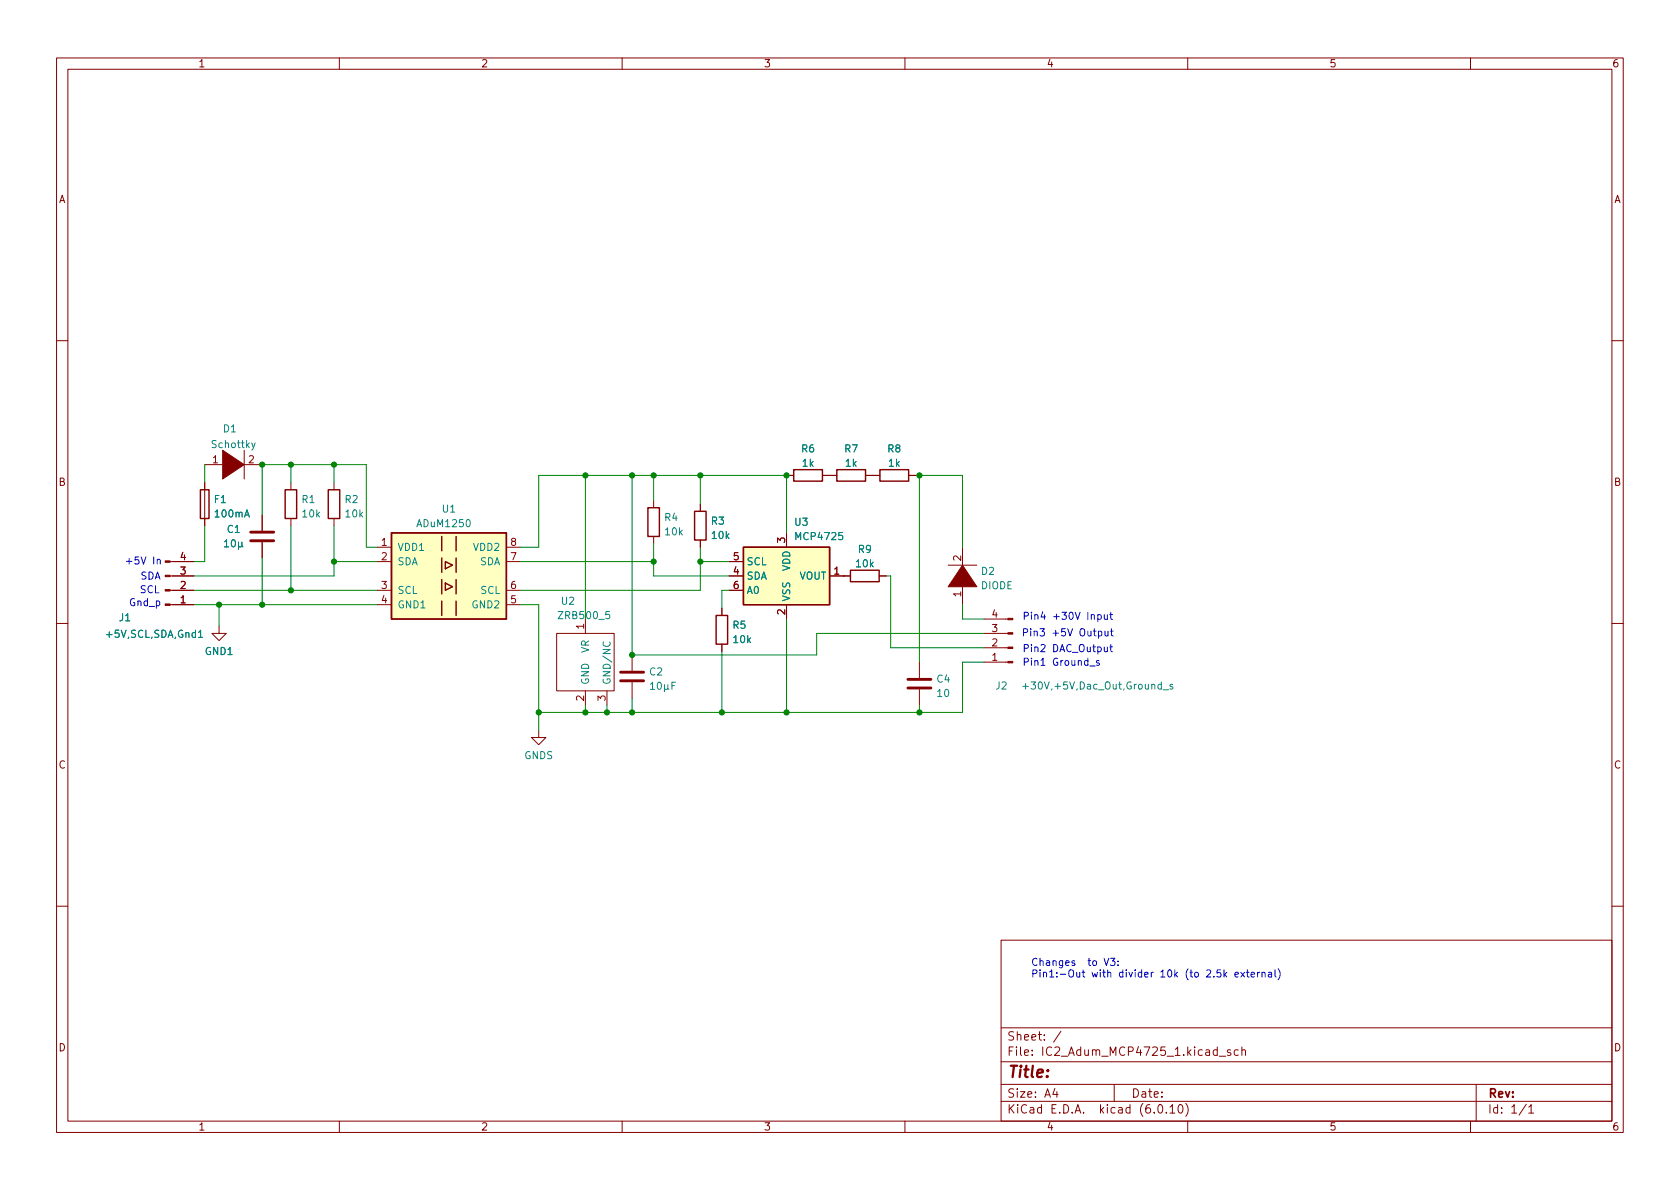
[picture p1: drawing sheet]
<svg xmlns="http://www.w3.org/2000/svg" width="297mm" height="210mm" viewBox="0 0 297 210" stroke-linecap="round" stroke-linejoin="round" font-family="sans-serif">
<g fill="none" stroke="#840000" stroke-width=".18">
<path d="M10 10.2h277v190.1h-277zM12 12.2h273v186.1h-273zM60 10.2v2M110 10.2v2M160 10.2v2M210 10.2v2M260 10.2v2M10 60.2h2M43.2 79.6v5.1M285 60.2h2M30.1 99.3h4.2M36.2 82.2h3.8"/>
<path d="M36.2 85.3v7.7M42.5 82.2h3.9M46.4 91.1v2.7M46.4 95.9v2.8M51.4 85.3v1.3M51.4 91.7v1.3M59.1 85.3v1.3M59.1 91.7v1.3M66.7 99.3h2.5M66.7 96.8h2.5M89.5 99.3h2.6M89.5 96.8h2.6"/>
<path d="M115.6 88.5v1.3M115.6 94.9v1.2M123.8 89.1v1.3M123.8 95.5v1.3M128.9 99.3h2.5M139.1 84.1h1.2M139.1 94.2v2.6M145.4 84.1h2.6M153 84.1h2.6M160.7 84.1h1.2M167.6 99.9h5.1M170.2 96.8v3.8"/>
<path d="M10 110.2h2M30.1 101.8h4.2M30.1 104.4h4.2M30.1 106.9h4.2M38.7 110.7v1.3h1.3l-1.3 1.3-1.2-1.3h1.2M66.7 104.4h2.5M66.7 106.9h2.5M89.5 104.4h2.6M89.5 106.9h2.6M98.4 112h10.2v10.2h-10.2zM103.5 109.5v2.5M111.8 115.8v2.8"/>
<path d="M127.6 107.6v1.2M127.6 113.9v1.3M128.9 101.8h2.5M128.9 104.4h2.5M139.1 106.9v2.6M146.7 101.8h3.7M155.4 101.8h1.3M162.6 117.1v2.8M170.2 103.1v3.8M174 109.5h4.2M174 112h4.2M174 114.5h4.2"/>
<path d="M174 117.1h4.2M285 110.2h2M95.2 129.2v1.2h1.3l-1.3 1.3-1.2-1.3h1.2M103.5 122.2v2.5M107.3 122.2v2.5M108.6 122.2h.1M111.8 120.6v2.8M162.6 121.9v2.8M10 160.2h2M177 166.3h108v32h-108zM285 160.2h2M60 198.3v2"/>
<path d="M110 198.3v2M160 198.3v2M177 194.8h108M177 191.8h108M177 187.8h108M177 181.8h108M186.5 192.5l-.4 1h1M186.9 193v1M187.6 182.4l-1.3 1.9M197 191.8v3M204.9 195.4l.2-.1a.81 .81 0 0 1 .6 .7 .81 .81 0 0 1-.3 .8h-.2a.81 .81 0 0 1-.6-.6 .81 .81 0 0 1 .3-.8zM206.2 196.7v.1"/>
<path d="M206.9 195.8l.4-.5v1.5M206.9 196.8h.8M208.5 195.4l.1-.1a.81 .81 0 0 1 .6 .7 .81 .81 0 0 1-.3 .8h-.1a.81 .81 0 0 1-.6-.6 .81 .81 0 0 1 .3-.8zM209.6 195.1a1.72 1.72 0 0 1 0 2.3M210 198.3v2M215.6 186.8h1.1M217.6 185.7l-.4-.1-.2 .2 .1 .3 .5 .1v.4h-.6M218.9 185.7l-.4-.1-.3 .3v.4l.2 .3h.5M219.6 185.8l.2-.2 .3 .1 .1 .9M219.6 185.1v1.5M260 198.3v2M261 191.8v6.5"/>
<path d="M269.9 195.3l-1.3 1.9M270.3 195.8l.4-.5v1.5M270.3 196.8h.9"/>
</g>
<path d="M44.3 95.6h4.1M44.3 94.1h4.1M109.7 118.9h4.1M109.7 120.4h4.1M160.5 121.7h4.1M160.5 120.1h4.1" fill="none" stroke="#840000" stroke-width=".51"/>
<g fill="none" stroke="#008484" stroke-width=".18">
<path d="M45.1 78.3l-.4 1.2-.2 .1M39.7 95.8l.4-.4v1.3M39.7 96.7h.7M41 95.6l.2-.2a.68 .68 0 0 1 .4 .7 .68 .68 0 0 1-.4 .6l-.2-.1-.1-.4zM42.2 95.9v1.2M42.8 96.5l.2 .2M42.8 95.9l-.1 .7-.3 .1-.2-.2M35.1 111.8l.4-.4v1.3M35.1 112.7h.7M106.7 113.5a.6 .6 0 0 0 .5 .9 .6 .6 0 0 0 .7-.6l-.1-.3M115 121l.4-.4v1.3M115 121.9h.7"/>
<path d="M116.3 120.8l.2-.2a.68 .68 0 0 1 .5 .7 .68 .68 0 0 1-.5 .6l-.2-.1-.1-.4zM117.5 121.1v1.2M118.1 121.7l.2 .2M118.1 121.1l-.1 .7-.3 .1-.2-.2M118.8 121.2h.4M119.4 120.6h-.6v1.3M180.8 121.4h1M205.6 122h1M207.3 121.1l-.3-.1-.1 .2v.2l.4 .1v.3h-.4"/>
</g>
<g fill="#840000" stroke="#840000" stroke-width=".18">
<path d="M39.4 79.6l3.8 2.6-3.8 2.5z"/>
<path d="M29.2 99.2h.9v.2h-.9z"/>
<path d="M29.2 101.7h.9v.3h-.9z"/>
<path d="M29.2 104.3h.9v.2h-.9z"/>
<path d="M29.2 106.8h.9v.3h-.9z"/>
<path d="M170.2 99.9l2.5 3.9h-5.1z"/>
<path d="M178.2 109.3h.9v.3h-.9z"/>
<path d="M178.2 111.9h.9v.2h-.9z"/>
<path d="M178.2 114.4h.9v.3h-.9z"/>
<path d="M178.2 117h.9v.2h-.9z"/>
</g>
<g fill="none" stroke="#840000" stroke-width=".25">
<path d="M35.4 86.6h1.6v5.1h-1.6zM50.4 86.6h2.1v5.1h-2.1zM58 86.6h2.1v5.1h-2.1zM69.2 94.2h20.3v15.3h-20.3zM78.1 94.9v2.5M78.1 98.7v2.5M78.7 99.3l1.3 .6-1.3 .7zM80.6 94.9v2.5M80.6 98.7v2.5M114.6 89.8h2v5.1h-2zM122.8 90.4h2v5.1h-2zM131.4 96.8h15.3v10.1h-15.3z"/>
<path d="M140.3 83.1h5.1v2h-5.1zM148 83.1h5v2h-5zM155.6 83.1h5.1v2h-5.1zM78.1 102.5v2.5M78.1 106.3v2.5M78.7 103.1l1.3 .7-1.3 .6zM80.6 102.5v2.5M80.6 106.3v2.5M126.6 108.8h2.1v5.1h-2.1zM150.4 100.8h5v2.1h-5z"/>
</g>
<g fill="#ffffc2" stroke="#ffffc2" stroke-width=".18">
<path d="M131.4 96.8h15.3v10.1h-15.3z"/>
<path d="M69.2 94.2h20.3v15.3h-20.3z"/>
</g>
<g fill="none" stroke="#0000c2" stroke-width=".18">
<path d="M27.8 99l.2-.1 .3 .1v.7M27.8 98.9v.8M192.7 117.8h.9M194.1 108.7h.4l.2 .2-.1 .6h-.5M194.1 108.7v1.3M194.2 111.7l.4-.1 .2 .2-.1 .6h-.5M194.2 111.6v1.3M194.3 116.9l-.3-.1-.1 .2v.2l.4 .1v.3h-.4M195.3 114.4v.8h.3l.2-.1M195.3 108.7v.8h.3l.2-.1M195.4 111.6v.8h.3l.2-.1M195.8 108.7v.8"/>
<path d="M195.8 114.4v.8M195.9 111.6v.8M196.2 114.4h.5M196.2 108.7h.5M196.3 111.6h.5M196.4 114v1.1l.3 .1M196.4 108.3v1l.3 .2M196.5 111.2v1.1l.3 .1M195.2 169.5l.4 1.2 .4-1.2M196.4 169.5h.7l-.4 .4 .4 .2v.5l-.2 .1-.5-.1M197.7 170.6v.1M197.7 169.9v.2"/>
<path d="M216.6 172.3l.3 .5M216.9 171.9l-.5 .5M218.4 172.4l.6-.2-.1-.2-.4-.1-.1 .2v.6h.5M219.4 171.9l.7 .9M220.1 171.9l-.7 .9M220.4 171.9h.4M220.5 171.5v1.1l.3 .2M221.2 172.4l.6-.2v-.2l-.4-.1-.2 .2 .1 .6h.5M222.4 171.9v.9M222.7 171.9l-.3 .3M223.1 172l.2-.1 .3 .1 .1 .8M223.1 171.9v.9"/>
<path d="M224.3 172h.5v.8M224.8 172.2l-.4 .1-.2 .2 .2 .3 .4-.1M225.4 171.5v1.1l.2 .2M226 171.3a1.46 1.46 0 0 1 0 2"/>
</g>
<g fill="none" stroke="#008400" stroke-width=".18">
<path d="M36.2 82.2v3.1M36.2 93v6.3h-1.9M46.4 91.1v-8.9h18.4v14.6h1.9M46.4 98.7v8.2M51.4 82.2v3.1M51.4 93v11.4M59.1 82.2v3.1M59.1 93v8.8h-24.8M59.1 99.3h7.6M92.1 99.3h23.5M103.5 84.1v25.4M111.8 84.1v31.7"/>
<path d="M115.6 96.1v5.7h13.3M115.6 84.1v4.4M123.8 99.3h5.1M123.8 84.1v5M123.8 96.8v7.6h-31.7M139.1 94.2v-10.1h-43.9v12.7h-3.1M161.9 84.1h8.3v12.7M162.6 84.1v33M34.3 106.9h32.4M34.3 104.4h32.4M38.7 106.9v3.8M92.1 106.9h3.1v22.3"/>
<path d="M127.6 115.2v10.8M128.9 104.4h-1.3v3.2M139.1 109.5v16.5M149.1 101.8h.1M156.7 101.8h.8v12.7h16.5M170.2 106.9v2.6h3.8M174 117.1h-3.8v8.9h-75M174 112h-29.6v3.8h-32.8M103.5 124.7v1.3M107.3 124.7v1.3M111.8 123.4v2.6M162.6 124.7v1.3"/>
</g>
<g fill="#008400" stroke="#008400" stroke-width=".18">
<circle cx="51.4" cy="82.2" r=".46"/>
<circle cx="46.4" cy="82.2" r=".46"/>
<circle cx="51.4" cy="104.4" r=".46"/>
<circle cx="46.4" cy="106.9" r=".46"/>
<circle cx="59.1" cy="82.2" r=".46"/>
<circle cx="38.7" cy="106.9" r=".46"/>
<circle cx="123.8" cy="84.1" r=".46"/>
<circle cx="139.1" cy="84.1" r=".46"/>
<circle cx="127.6" cy="126" r=".46"/>
<circle cx="139.1" cy="126" r=".46"/>
<circle cx="123.8" cy="99.3" r=".46"/>
<circle cx="111.8" cy="115.8" r=".46"/>
<circle cx="111.8" cy="126" r=".46"/>
<circle cx="115.6" cy="84.1" r=".46"/>
<circle cx="111.8" cy="84.1" r=".46"/>
<circle cx="103.5" cy="84.1" r=".46"/>
<circle cx="95.2" cy="126" r=".46"/>
<circle cx="59.1" cy="99.3" r=".46"/>
<circle cx="103.5" cy="126" r=".46"/>
<circle cx="107.3" cy="126" r=".46"/>
<circle cx="115.6" cy="99.3" r=".46"/>
<circle cx="162.6" cy="126" r=".46"/>
<circle cx="162.6" cy="84.1" r=".46"/>
</g>
<text font-size="2.8" fill="#840000" x="178" y="190.6">Title:</text>
<g font-size="2.1" fill="#840000">
<text x="178" y="184">Sheet: /</text>
<text x="178" y="186.7">File: IC2_Adum_MCP4725_1.kicad_sch</text>
<text x="178" y="196.9">KiCad E.D.A. kicad (6.0.10)</text>
<text x="178" y="194.1">Size: A4</text>
<text x="200" y="194.1">Date:</text>
<text x="263" y="194.1">Rev:</text>
<text x="263" y="196.9">Id: 1/1</text>
</g>
<g font-size="1.8" fill="#840000">
<text x="35" y="11.9">1</text>
<text x="85" y="11.9">2</text>
<text x="135" y="11.9">3</text>
<text x="185" y="11.9">4</text>
<text x="235" y="11.9">5</text>
<text x="285" y="11.9">6</text>
<text x="10.3" y="35.9">A</text>
<text x="285.3" y="35.9">A</text>
<text x="37.6" y="81.9">1</text>
<text x="44" y="81.9">2</text>
<text x="10.3" y="85.9">B</text>
<text x="285.3" y="85.9">B</text>
<text x="138.8" y="96" transform="rotate(-90 138.8 96)">3</text>
<text x="31.9" y="101.6">3</text>
<text x="31.9" y="99.1">4</text>
<text x="67.5" y="96.5">1</text>
<text x="67.5" y="99.1">2</text>
<text x="90.3" y="99.1">7</text>
<text x="90.3" y="96.5">8</text>
<text x="129.7" y="101.6">4</text>
<text x="129.7" y="99.1">5</text>
<text x="147.5" y="101.6">1</text>
<text x="169.9" y="99.2" transform="rotate(-90 169.9 99.2)">2</text>
<text x="31.9" y="106.7">1</text>
<text x="31.9" y="104.1">2</text>
<text x="67.5" y="104.1">3</text>
<text x="67.5" y="106.7">4</text>
<text x="90.3" y="106.7">5</text>
<text x="90.3" y="104.1">6</text>
<text x="129.7" y="104.1">6</text>
<text x="169.9" y="105.5" transform="rotate(-90 169.9 105.5)">1</text>
<text x="103.3" y="111.2" transform="rotate(-90 103.3 111.2)">1</text>
<text x="138.8" y="108.7" transform="rotate(-90 138.8 108.7)">2</text>
<text x="175.4" y="111.8">3</text>
<text x="175.4" y="109.2">4</text>
<text x="175.4" y="116.8">1</text>
<text x="175.4" y="114.3">2</text>
<text x="103.3" y="123.9" transform="rotate(-90 103.3 123.9)">2</text>
<text x="107.1" y="123.9" transform="rotate(-90 107.1 123.9)">3</text>
<text x="10.3" y="135.9">C</text>
<text x="285.3" y="135.9">C</text>
<text x="10.3" y="185.9">D</text>
<text x="285.3" y="185.9">D</text>
<text x="35" y="199.9">1</text>
<text x="85" y="199.9">2</text>
<text x="135" y="199.9">3</text>
<text x="185" y="199.9">4</text>
<text x="235" y="199.9">5</text>
<text x="285" y="199.9">6</text>
</g>
<g font-size="1.8" fill="#008484">
<text x="39.5" y="76.4">D1</text>
<text x="37.5" y="79.2">Schottky</text>
<text x="141.7" y="80">R6</text>
<text x="141.9" y="82.5">1k</text>
<text x="149.4" y="80">R7</text>
<text x="149.5" y="82.5">1k</text>
<text x="157" y="80">R8</text>
<text x="157.1" y="82.5">1k</text>
<text x="37.9" y="88.9">F1</text>
<text x="53.4" y="88.9">R1</text>
<text x="61" y="88.9">R2</text>
<text x="38.1" y="91.5">100mA</text>
<text x="40.2" y="94.2">C1</text>
<text x="53.5" y="91.5">10k</text>
<text x="61.2" y="91.5">10k</text>
<text x="74" y="93.2">ADuM1250</text>
<text x="78.2" y="90.6">U1</text>
<text x="117.5" y="92.1">R4</text>
<text x="117.7" y="94.7">10k</text>
<text x="125.8" y="92.8">R3</text>
<text x="125.9" y="95.3">10k</text>
<text x="140.6" y="93">U3</text>
<text x="140.9" y="95.5">MCP4725</text>
<text x="70.2" y="97.4">VDD1</text>
<text x="70.2" y="99.9">SDA</text>
<text x="83.8" y="97.4">VDD2</text>
<text x="84.8" y="99.9">SDA</text>
<text x="132" y="99.9">SCL</text>
<text x="139.7" y="101" transform="rotate(-90 139.7 101)">VDD</text>
<text x="151.4" y="100.3">10k</text>
<text x="151.8" y="97.8">R9</text>
<text x="173.5" y="101.6">D2</text>
<text x="70.2" y="105">SCL</text>
<text x="70.2" y="107.6">GND1</text>
<text x="83.6" y="107.6">GND2</text>
<text x="85" y="105">SCL</text>
<text x="99.3" y="106.9">U2</text>
<text x="132" y="102.5">SDA</text>
<text x="132" y="105">A0</text>
<text x="139.7" y="106.4" transform="rotate(-90 139.7 106.4)">VSS</text>
<text x="141.3" y="102.5">VOUT</text>
<text x="173.4" y="104.2">DIODE</text>
<text x="19.1" y="112.8">+5V,SCL,SDA,Gnd1</text>
<text x="21.1" y="109.8">J1</text>
<text x="99" y="109.5">ZRB500_5</text>
<text x="129.6" y="111.2">R5</text>
<text x="129.7" y="113.7">10k</text>
<text x="36.3" y="115.8">GND1</text>
<text x="104.1" y="115.5" transform="rotate(-90 104.1 115.5)">VR</text>
<text x="114.9" y="119.4">C2</text>
<text x="104.1" y="121.2" transform="rotate(-90 104.1 121.2)">GND</text>
<text x="107.9" y="121.2" transform="rotate(-90 107.9 121.2)">GND/NC</text>
<text x="165.7" y="120.7">C4</text>
<text x="165.8" y="123.2">10</text>
<text x="176.1" y="121.9">J2</text>
<text x="181.9" y="121.9">+30V,+5V,Dac_Out,Ground_s</text>
<text x="92.7" y="134.2">GNDS</text>
</g>
<g font-size="1.8" fill="#0000c2">
<text x="22" y="99.8">+5V In</text>
<text x="22.7" y="107.2">Gnd_p</text>
<text x="24.6" y="104.9">SCL</text>
<text x="24.8" y="102.5">SDA</text>
<text x="180.6" y="112.5">Pin3 +5V Output</text>
<text x="180.7" y="109.6">Pin4 +30V Input</text>
<text x="180.7" y="115.3">Pin2 DAC_Output</text>
<text x="180.7" y="117.7">Pin1 Ground_s</text>
<text x="182.2" y="170.8">Changes to V3:</text>
<text x="182.2" y="172.8">Pin1:-Out with divider 10k (to 2.5k external)</text>
</g>
</svg>
